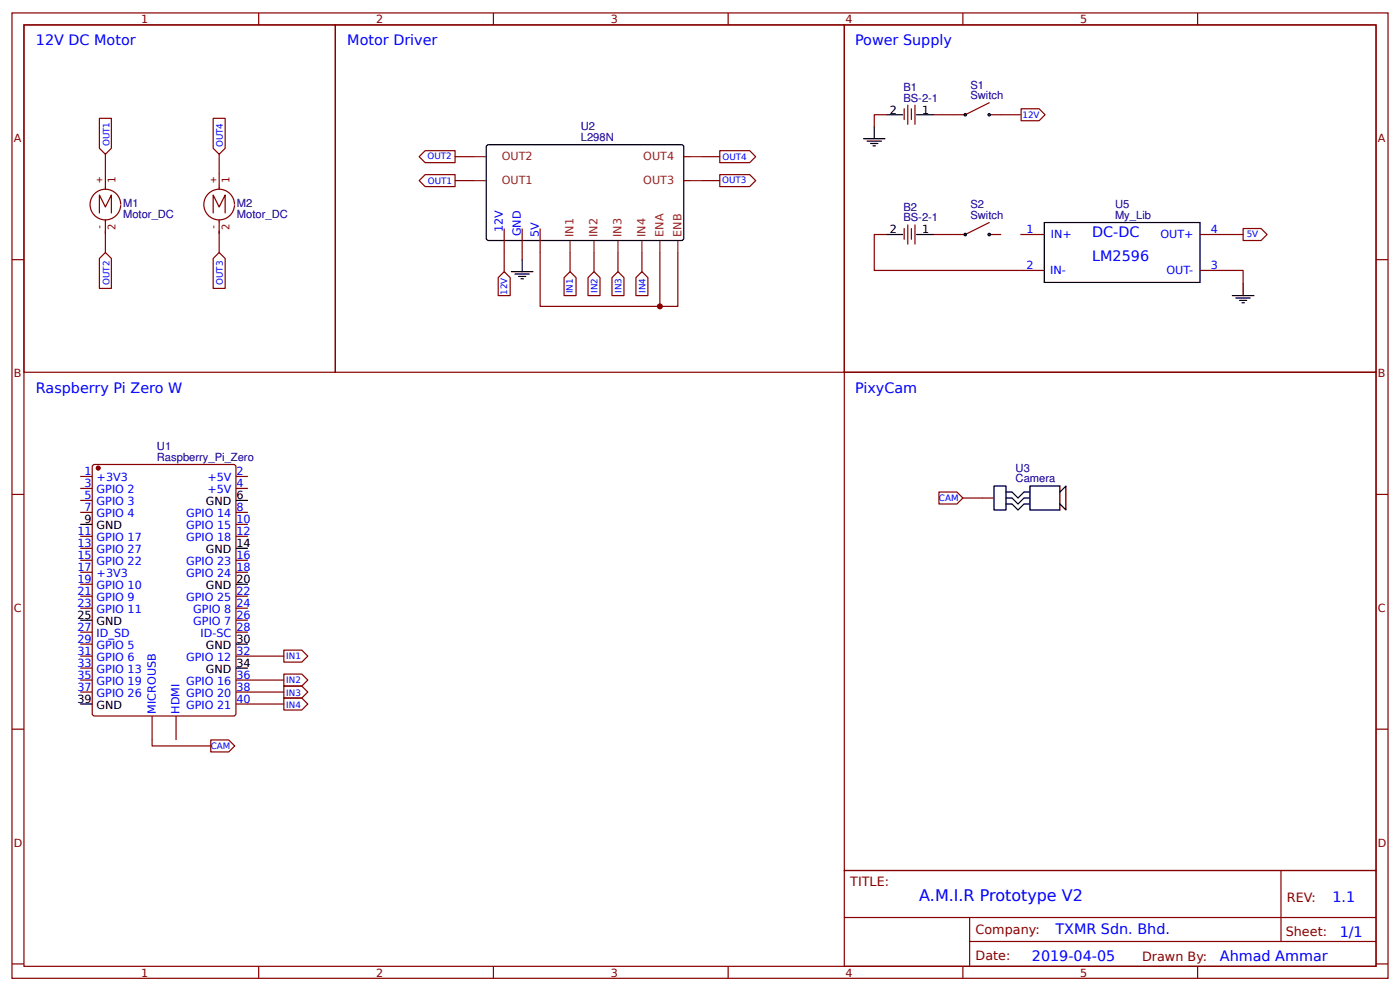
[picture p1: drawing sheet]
<svg xmlns="http://www.w3.org/2000/svg" width="309mm" height="219mm" viewBox="0 0 309 219" stroke-linecap="round" stroke-linejoin="round" font-family="sans-serif">
<g fill="none" stroke="#800" stroke-width=".26">
<path d="M2.6 2.9h304.1v213.2h-304.1zM5.3 5.5h298.7v208h-298.7zM5.3 5.5h68.8v76.7h-68.8zM57.1 2.9v2.6M74.1 5.5h112.4v76.7h-112.4zM109 2.9v2.6M160.9 2.9v2.6M186.5 5.5h117.5v76.7h-117.5zM212.7 2.9v2.6M264.6 2.9v2.6M22 26.1h2.6v6.7l-1.3 1.3-1.3-1.3zM23.3 34.1v4.2"/>
<path d="M47.1 26.1h2.6v6.7l-1.3 1.3-1.3-1.3zM48.4 34.1v4.2M92.6 34.6l1.3-1.3h6.6v2.6h-6.6zM92.6 39.9l1.3-1.3h6.6v2.6h-6.6zM100.5 34.6h4.3M100.5 39.9h4.3M151.1 34.6h1.3M151.1 39.9h1.3M155 34.6h4M155 39.9h4M159 38.6h6.6l1.4 1.3-1.4 1.3h-6.6zM159 33.3h6.6l1.4 1.3-1.4 1.3h-6.6z"/>
<path d="M195.8 25.3h-2.7v2.7M199.8 24v2.4M200.6 23.2v4.3M201.3 24v2.4M202.1 23.2v4.3M206.4 25.3h6.9M218.5 25.3h6.9M225.6 24h4l1.3 1.3-1.3 1.4h-4zM2.6 57.4h2.7M23.3 55.8l1.3 1.3v6.6h-2.6v-6.6zM23.3 51.5v4.3M48.4 55.8l1.3 1.3v6.6h-2.6v-6.6z"/>
<path d="M48.4 51.5v4.3M111.4 50.5v9.5M115.4 50.5v6.9M119.3 50.5v17.2h26.5v-11.9M125.9 55.8v4.2M131.2 55.8v4.2M136.5 55.8v4.2M141.8 55.8v4.2M149.8 55.8v11.9h-4M195.8 51.8h-2.7v7.9h37.6M199.8 50.5v2.4M200.6 49.7v4.2"/>
<path d="M201.3 50.5v2.4M202.1 49.7v4.2M206.4 51.8h6.9M218.5 51.8h2.7M225.4 51.8h5.3M265.1 59.7h9.5v3M265.1 51.8h9.5M274.6 50.5h4l1.3 1.3-1.3 1.3h-4zM304 57.4h2.7M110.1 61.3l1.3-1.3 1.3 1.3v4h-2.6zM125.9 60l1.4 1.3v4h-2.7v-4zM129.9 61.3l1.3-1.3 1.4 1.3v4h-2.7z"/>
<path d="M135.2 61.3l1.3-1.3 1.3 1.3v4h-2.6zM140.5 61.3l1.3-1.3 1.3 1.3v4h-2.6zM186.5 82.2h117.5v110.1h-117.5zM2.6 109.2h2.7M17.7 105.3h2.7M17.7 107.9h2.7M17.7 110.5h2.7M17.7 113.2h2.7M17.7 118.5h2.7M20.6 102.7l31-.1 .5 .3v54.7l-.2 .5-31 .1-.5-.3v-54.8zM52.1 105.3h2.7M52.1 107.9h2.7"/>
<path d="M52.1 113.2h2.7M52.1 118.5h2.7M52.1 115.8h2.7M207.4 108.7h4l1.3 1.3-1.3 1.3h-4zM212.7 110h6.9M304 109.2h2.7M17.7 121.1h2.7M17.7 123.8h2.7M17.7 126.4h2.7M17.7 129.1h2.7M17.7 131.7h2.7M17.7 134.4h2.7"/>
<path d="M17.7 139.6h2.7M52.1 123.8h2.7M52.1 126.4h2.7M52.1 131.7h2.7M52.1 134.4h2.7M52.1 139.6h2.7M52.1 137h2.7M17.7 142.3h2.7M17.7 144.9h2.7M17.7 147.6h2.7M17.7 150.2h2.7M17.7 152.9h2.7"/>
<path d="M33.6 158.2v6.6h13M38.9 158.2v5.3M52.1 144.9h10.6M52.1 150.2h10.6M52.1 152.9h10.6M52.1 155.5h10.6M62.7 151.6h4l1.3 1.3-1.3 1.3h-4zM62.7 154.2h4l1.3 1.3-1.3 1.3h-4zM62.7 148.9h4l1.3 1.3-1.3 1.4h-4zM62.7 143.6h4l1.3 1.3-1.3 1.4h-4zM2.6 161.1h2.7M46.6 163.5h3.9l1.4 1.3-1.4 1.3h-3.9z"/>
<path d="M304 161.1h2.7M186.5 192.3h117.5v21.2h-117.5zM283 192.3v15.7M2.6 212.9h2.7M57.1 213.5v2.6M109 213.5v2.6M160.9 213.5v2.6M186.6 202.7h117.3M212.7 213.5v2.6M214.2 208h89.7M214.2 202.7v10.6M264.6 213.5v2.6"/>
<path d="M304 212.9h2.7"/>
</g>
<circle cx="21.7" cy="103.4" r=".4" fill="#800" stroke="#800" stroke-width=".26"/>
<g fill="none" stroke="#000" stroke-width=".26">
<path d="M107.7 32h43.1l.3 .5-.1 20.4-.5 .2h-42.8l-.3-.5v-20.1zM190.8 30.6h4.7M191.6 31.2h3.1M192.4 31.7h1.5M192.9 32.2h.5M193.1 28v2.6M195.8 25.3h3.7M202.4 25.3h4M115.4 57.4v2.6M195.8 51.8h3.7M202.4 51.8h4M230.7 49.2h34.4v13.2h-34.4z"/>
<path d="M113 60h4.7M113.8 60.5h3.1M114.6 61.1h1.6M115.1 61.6h.5M272.3 65.3h4.7M273 65.8h3.2M273.8 66.4h1.6M274.4 66.9h.5M274.6 62.7v2.6M17.7 115.8h2.7M52.1 110.5h2.7M219.6 107.4h2.6v5.3h-2.6z"/>
<path d="M222.2 111.3h1.4l1.3 1.4 1.3-1.4h1.3M222.2 110h1.4l1.3 1.3 1.3-1.3h1.3M222.2 108.7h1.4l1.3 1.3 1.3-1.3h1.3M227.5 107.4h6.7v5.3h-6.7zM234.2 108.7l1.3-1.3v5.3l-1.3-1.4M17.7 137h2.7M52.1 129.1h2.7M52.1 121.1h2.7M17.7 155.5h2.7M52.1 147.6h2.7M52.1 142.3h2.7"/>
<circle cx="213.3" cy="25.3" r=".26"/>
<circle cx="218.5" cy="25.3" r=".26"/>
<circle cx="213.3" cy="51.8" r=".26"/>
<circle cx="218.5" cy="51.8" r=".26"/>
</g>
<path d="M104.8 39.9h2.6M104.8 34.6h2.6M152.4 39.9h2.6M152.4 34.6h2.6M125.9 53.1v2.7M131.2 53.1v2.7M136.5 53.1v2.7M141.8 53.1v2.7M145.8 53.1v2.7M149.8 53.1v2.7" fill="none" stroke="#8d2323" stroke-width=".26"/>
<path d="M23.3 38.3v3.5M48.4 38.3v3.5M22 47v-3.9l1.3 2.6 1.3-2.6v3.9M23.3 48.6v2.9M26.7 45.2a3.4 3.4 0 0 0-4.9-3.1 3.4 3.4 0 0 0-.7 5.7 3.4 3.4 0 0 0 5.5-1.8l.1-.7M47.1 47v-3.9l1.3 2.6 1.3-2.6v3.9M48.4 48.6v2.9M51.8 45.2a3.4 3.4 0 0 0-4.8-3.1 3.4 3.4 0 0 0-.7 5.7 3.4 3.4 0 0 0 5.4-1.8l.1-.7" fill="none" stroke="#840000" stroke-width=".26"/>
<path d="M218.5 22.7l-5.2 2.6M218.5 49.2l-5.2 2.6" fill="none" stroke="#900" stroke-width=".26"/>
<circle cx="145.8" cy="67.7" r=".66" fill="#800"/>
<text font-size="3.5" fill="#00f" x="203.1" y="199.1">A.M.I.R Prototype V2</text>
<g font-size="3.2" fill="#00f">
<text x="7.9" y="10">12V DC Motor</text>
<text x="76.7" y="10">Motor Driver</text>
<text x="188.9" y="10">Power Supply</text>
<text x="241.3" y="52.4">DC-DC</text>
<text x="241.3" y="57.7">LM2596</text>
<text x="7.9" y="86.7">Raspberry Pi Zero W</text>
<text x="188.9" y="86.7">PixyCam</text>
<text x="294.4" y="199.2">1.1</text>
<text x="233.2" y="206.4">TXMR Sdn. Bhd.</text>
<text x="296" y="207">1/1</text>
<text x="228" y="212.3">2019-04-05</text>
<text x="269.5" y="212.2">Ahmad Ammar</text>
</g>
<g font-size="2.8" fill="#800">
<text x="187.9" y="195.7">TITLE:</text>
<text x="284.3" y="199.2">REV:</text>
<text x="215.5" y="206.4">Company:</text>
<text x="284.1" y="206.9">Sheet:</text>
<text x="215.5" y="212.1">Date:</text>
<text x="252.3" y="212.2">Drawn By:</text>
</g>
<g font-size="2.5" fill="#800">
<text x="31.2" y="5.1">1</text>
<text x="83.1" y="5.1">2</text>
<text x="134.9" y="5.1">3</text>
<text x="186.8" y="5.1">4</text>
<text x="238.7" y="5.1">5</text>
<text x="3" y="31.4">A</text>
<text x="304.4" y="31.4">A</text>
<text x="3" y="83.3">B</text>
<text x="304.4" y="83.3">B</text>
<text x="3" y="135.1">C</text>
<text x="304.4" y="135.1">C</text>
<text x="3" y="187">D</text>
<text x="304.4" y="187">D</text>
<text x="31.2" y="215.7">1</text>
<text x="83.1" y="215.7">2</text>
<text x="134.9" y="215.7">3</text>
<text x="186.8" y="215.7">4</text>
<text x="238.7" y="215.7">5</text>
</g>
<g font-size="2.5" fill="#000080">
<text x="199.6" y="22.4">BS-2-1</text>
<text x="199.6" y="20.1">B1</text>
<text x="214.4" y="21.9">Switch</text>
<text x="214.4" y="19.6">S1</text>
<text x="128.3" y="28.8">U2</text>
<text x="128.3" y="31.2">L298N</text>
<text x="27.2" y="45.7">M1</text>
<text x="52.3" y="45.7">M2</text>
<text x="199.6" y="46.6">B2</text>
<text x="214.4" y="46">S2</text>
<text x="246.3" y="45.9">U5</text>
<text x="27.2" y="48.1">Motor_DC</text>
<text x="52.3" y="48.1">Motor_DC</text>
<text x="199.6" y="48.9">BS-2-1</text>
<text x="214.4" y="48.4">Switch</text>
<text x="246.3" y="48.4">My_Lib</text>
<text x="34.7" y="101.8">Raspberry_Pi_Zero</text>
<text x="34.7" y="99.4">U1</text>
<text x="224.4" y="106.6">Camera</text>
<text x="224.4" y="104.2">U3</text>
</g>
<g font-size="2.5">
<text x="196.6" y="25.1">2</text>
<text x="203.7" y="25.1">1</text>
<text x="196.6" y="51.5">2</text>
<text x="203.7" y="51.5">1</text>
<text x="45.5" y="111.6">GND</text>
<text x="52.3" y="110.3">6</text>
<text x="18.7" y="115.6">9</text>
<text x="21.4" y="116.9">GND</text>
<text x="45.5" y="122.2">GND</text>
<text x="52.3" y="120.9">14</text>
<text x="45.5" y="130.1">GND</text>
<text x="52.3" y="128.8">20</text>
<text x="17.1" y="136.7">25</text>
<text x="21.4" y="138.1">GND</text>
<text x="45.5" y="143.4">GND</text>
<text x="52.3" y="142">30</text>
<text x="45.5" y="148.6">GND</text>
<text x="52.3" y="147.3">34</text>
<text x="17.1" y="155.3">39</text>
<text x="21.4" y="156.6">GND</text>
</g>
<g font-size="2.5" fill="#8d2323">
<text x="110.9" y="35.4">OUT2</text>
<text x="142.1" y="35.4">OUT4</text>
<text x="110.9" y="40.7">OUT1</text>
<text x="142.1" y="40.7">OUT3</text>
<text x="126.7" y="52.3" transform="rotate(-90 126.7 52.3)">IN1</text>
<text x="132" y="52.3" transform="rotate(-90 132 52.3)">IN2</text>
<text x="137.3" y="52.3" transform="rotate(-90 137.3 52.3)">IN3</text>
<text x="142.6" y="52.3" transform="rotate(-90 142.6 52.3)">IN4</text>
<text x="146.6" y="52.3" transform="rotate(-90 146.6 52.3)">ENA</text>
<text x="150.5" y="52.3" transform="rotate(-90 150.5 52.3)">ENB</text>
</g>
<g font-size="2.5" fill="#00f">
<text x="111.1" y="51.3" transform="rotate(-90 111.1 51.3)">12V</text>
<text x="115.1" y="52.2" transform="rotate(-90 115.1 52.2)">GND</text>
<text x="119.1" y="52.4" transform="rotate(-90 119.1 52.4)">5V</text>
<text x="226.7" y="51.5">1</text>
<text x="232.2" y="52.6">IN+</text>
<text x="256.4" y="52.6">OUT+</text>
<text x="267.5" y="51.5">4</text>
<text x="226.7" y="59.5">2</text>
<text x="267.5" y="59.5">3</text>
<text x="232" y="60.5">IN-</text>
<text x="257.7" y="60.5">OUT-</text>
<text x="18.7" y="105">1</text>
<text x="18.7" y="107.6">3</text>
<text x="21.4" y="106.3">+3V3</text>
<text x="45.8" y="106.3">+5V</text>
<text x="52.3" y="107.6">4</text>
<text x="52.3" y="105">2</text>
<text x="18.7" y="110.3">5</text>
<text x="18.7" y="112.9">7</text>
<text x="21.4" y="109">GPIO 2</text>
<text x="21.4" y="111.6">GPIO 3</text>
<text x="45.8" y="109">+5V</text>
<text x="52.3" y="112.9">8</text>
<text x="17.1" y="118.2">11</text>
<text x="21.4" y="114.2">GPIO 4</text>
<text x="21.4" y="119.5">GPIO 17</text>
<text x="41.1" y="119.5">GPIO 18</text>
<text x="41.1" y="116.9">GPIO 15</text>
<text x="41.1" y="114.2">GPIO 14</text>
<text x="52.3" y="118.2">12</text>
<text x="52.3" y="115.6">10</text>
<text x="17.1" y="120.9">13</text>
<text x="17.1" y="123.5">15</text>
<text x="21.4" y="122.2">GPIO 27</text>
<text x="21.4" y="124.8">GPIO 22</text>
<text x="41.1" y="124.8">GPIO 23</text>
<text x="52.3" y="123.5">16</text>
<text x="17.1" y="126.2">17</text>
<text x="17.1" y="128.8">19</text>
<text x="17.1" y="131.4">21</text>
<text x="21.4" y="127.5">+3V3</text>
<text x="21.4" y="130.1">GPIO 10</text>
<text x="41.1" y="127.5">GPIO 24</text>
<text x="52.3" y="131.4">22</text>
<text x="52.3" y="126.2">18</text>
<text x="17.1" y="134.1">23</text>
<text x="21.4" y="132.8">GPIO 9</text>
<text x="21.4" y="135.4">GPIO 11</text>
<text x="41.1" y="132.8">GPIO 25</text>
<text x="42.7" y="135.4">GPIO 8</text>
<text x="52.3" y="136.7">26</text>
<text x="52.3" y="134.1">24</text>
<text x="17.1" y="139.4">27</text>
<text x="17.1" y="142">29</text>
<text x="21.4" y="140.7">ID_SD</text>
<text x="21.4" y="143.4">GPIO 5</text>
<text x="42.7" y="138.1">GPIO 7</text>
<text x="44.3" y="140.7">ID-SC</text>
<text x="52.3" y="139.4">28</text>
<text x="17.1" y="144.7">31</text>
<text x="17.1" y="147.3">33</text>
<text x="17.1" y="150">35</text>
<text x="21.4" y="146">GPIO 6</text>
<text x="21.4" y="148.6">GPIO 13</text>
<text x="41.1" y="146">GPIO 12</text>
<text x="52.3" y="150">36</text>
<text x="52.3" y="144.7">32</text>
<text x="17.1" y="152.6">37</text>
<text x="21.4" y="151.3">GPIO 19</text>
<text x="21.4" y="153.9">GPIO 26</text>
<text x="41.1" y="153.9">GPIO 20</text>
<text x="41.1" y="151.3">GPIO 16</text>
<text x="52.3" y="155.3">40</text>
<text x="52.3" y="152.6">38</text>
<text x="34.4" y="157.6" transform="rotate(-90 34.4 157.6)">MICROUSB</text>
<text x="39.7" y="157.6" transform="rotate(-90 39.7 157.6)">HDMI</text>
<text x="41.1" y="156.6">GPIO 21</text>
</g>
<g font-size="2.3" fill="#840000">
<text x="22.8" y="40.3" transform="rotate(-90 22.8 40.3)">+</text>
<text x="25.5" y="40.3" transform="rotate(-90 25.5 40.3)">1</text>
<text x="47.9" y="40.3" transform="rotate(-90 47.9 40.3)">+</text>
<text x="50.7" y="40.3" transform="rotate(-90 50.7 40.3)">1</text>
<text x="22.8" y="50.9" transform="rotate(-90 22.8 50.9)">-</text>
<text x="25.5" y="50.9" transform="rotate(-90 25.5 50.9)">2</text>
<text x="47.9" y="50.9" transform="rotate(-90 47.9 50.9)">-</text>
<text x="50.7" y="50.9" transform="rotate(-90 50.7 50.9)">2</text>
</g>
<g font-size="1.9" fill="#00f">
<text x="225.9" y="26.1">12V</text>
<text x="24.2" y="32.3" transform="rotate(-90 24.2 32.3)">OUT1</text>
<text x="49.2" y="32.5" transform="rotate(-90 49.2 32.5)">OUT4</text>
<text x="94.5" y="35.2">OUT2</text>
<text x="159.6" y="35.4">OUT4</text>
<text x="94.5" y="40.7">OUT1</text>
<text x="159.5" y="40.5">OUT3</text>
<text x="275.4" y="52.4">5V</text>
<text x="24.2" y="63" transform="rotate(-90 24.2 63)">OUT2</text>
<text x="49.2" y="63" transform="rotate(-90 49.2 63)">OUT3</text>
<text x="112" y="65.1" transform="rotate(-90 112 65.1)">12V</text>
<text x="126.6" y="64.8" transform="rotate(-90 126.6 64.8)">IN1</text>
<text x="132" y="64.7" transform="rotate(-90 132 64.7)">IN2</text>
<text x="137.3" y="64.7" transform="rotate(-90 137.3 64.7)">IN3</text>
<text x="142.6" y="64.7" transform="rotate(-90 142.6 64.7)">IN4</text>
<text x="207.4" y="110.6">CAM</text>
<text x="63.2" y="145.6">IN1</text>
<text x="63.2" y="150.9">IN2</text>
<text x="63.2" y="153.7">IN3</text>
<text x="63.2" y="156.3">IN4</text>
<text x="46.6" y="165.4">CAM</text>
</g>
</svg>
